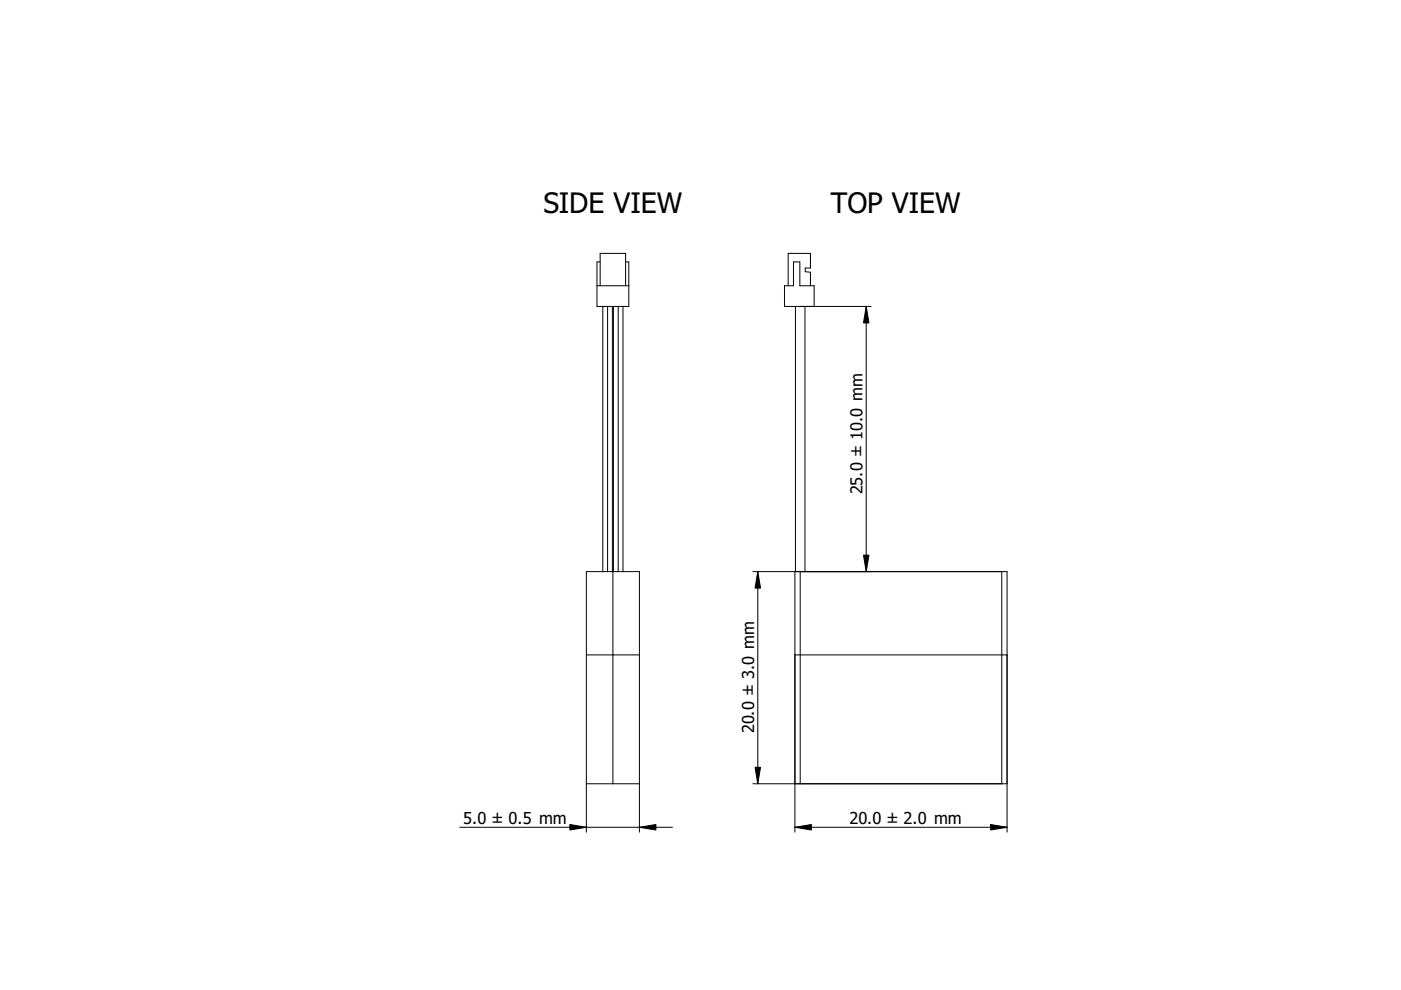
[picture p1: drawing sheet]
<svg xmlns="http://www.w3.org/2000/svg" width="297mm" height="210mm" viewBox="0 0 297 210" stroke-linecap="round" stroke-linejoin="round" font-family="sans-serif">
<path d="M129.9 110h.1" fill="none" stroke="#000" stroke-width=".21"/>
<g fill="#fff">
<path d="M124.3 138.9h5.6v27.3h-5.6z" fill-rule="evenodd"/>
<path d="M129.9 138.9h5.7v27.3h-5.7z" fill-rule="evenodd"/>
<path d="M124.3 121.2h5.6v17.7h-5.6z" fill-rule="evenodd"/>
<path d="M129.9 121.2h5.7v17.7h-5.7z" fill-rule="evenodd"/>
<path d="M130.1 65h1v56.2h-1z" fill-rule="evenodd"/>
<path d="M131.1 65h1v56.2h-1z" fill-rule="evenodd"/>
<path d="M128.8 65h1v56.2h-1z" fill-rule="evenodd"/>
<path d="M127.8 65h1v56.2h-1z" fill-rule="evenodd"/>
<path d="M127.2 53.7h5.4v6.9h-5.4z" fill-rule="evenodd"/>
<path d="M126.6 60.6h6.7v4.4h-6.7z" fill-rule="evenodd"/>
<path d="M129.8 65h.3v56.2h-.3z" fill-rule="evenodd"/>
</g>
<path d="M129.9 110h.1" fill="none" stroke="#000" stroke-width=".21"/>
<g fill="#fff">
<path d="M132.6 55.5h.7v5.1h-.7z" fill-rule="evenodd"/>
<path d="M126.6 55.5h.6v5.1h-.6z" fill-rule="evenodd"/>
</g>
<g fill="none" stroke="#000" stroke-width=".21">
<path d="M127.2 55.5h-.6v9.5h6.7v-9.5h-.7M126.6 60.6h6.7M127.2 60.6v-6.9h5.4v6.9M127.8 65v56.2M128.8 65v56.2M129.8 65v56.2M130.1 65v56.2M131.1 65v56.2M132.1 65v56.2M129.9 110h.1M124.3 138.9h11.3M129.9 121.2v45"/>
<path d="M97.5 175.4h45.1M124.3 176.4v-55.2h11.3v55.2M124.3 166.2h11.3"/>
</g>
<path d="M120.8 174.8l3.5 .6-3.5 .6zM135.6 175.4l3.5-.6v1.2z" fill="#000" stroke="#000" stroke-width=".21"/>
<path d="M167.1 53.7h4.7v3.1h-1.1v.8l1.1 .1v2.9h.8v4.4h-1.9v56.2h42.8v45h-45l.1-101.2h-2.3v-4.4h.8z" fill-rule="evenodd" fill="#fff"/>
<path d="M189.9 110h.1" fill="none" stroke="#000" stroke-width=".21"/>
<g fill="#fff">
<path d="M169.7 138.9h42.7v27.3h-42.7z" fill-rule="evenodd"/>
<path d="M169.7 121.2h42.7v17.7h-42.7z" fill-rule="evenodd"/>
<path d="M168.6 65h2.1v56.2h-2.1z" fill-rule="evenodd"/>
<path d="M168.2 55.5h1.4v5.1h3v4.4h-6.3v-4.4h1.9z" fill-rule="evenodd"/>
<path d="M212.4 138.9h1.1v27.3h-1.1z" fill-rule="evenodd"/>
<path d="M168.5 138.9h1.2v27.3h-1.2z" fill-rule="evenodd"/>
<path d="M167.1 53.7h4.7v3.1h-1.1v.8l1.1 .1v2.9h-2.2v-5.1h-1.4v5.1h-1.1z" fill-rule="evenodd"/>
<path d="M168.5 121.2h1.2v17.7h-1.2z" fill-rule="evenodd"/>
<path d="M212.4 121.2h1.1v17.7h-1.1z" fill-rule="evenodd"/>
</g>
<g fill="none" stroke="#000" stroke-width=".21">
<path d="M167.1 60.6v-6.9h4.7v3.1h-1.1v.8l1.1 .1v2.9M168.6 65v56.2M170.7 65v56.2M172.6 65v-4.4h-3v-5.1h-1.4v5.1h-1.9v4.4h18.4M183.7 65v56.2M189.9 110h.1M159.6 121.2h53.9v55.2M160.7 121.2v45M168.5 121.2v55.2M168.5 138.9h45M169.7 121.2v45M212.4 121.2v45"/>
<path d="M159.6 166.2h53.9M168.5 175.4h45"/>
</g>
<path d="M183.7 65l.5 3.5h-1.1zM160.7 121.2l.5 3.5h-1.1zM183.1 117.7h1.1l-.5 3.5zM160.1 162.7h1.1l-.5 3.5zM168.5 175.4l3.5-.6v1.2zM210 174.8l3.5 .6-3.5 .6z" fill="#000" stroke="#000" stroke-width=".21"/>
<g font-size="6">
<text x="115.2" y="45.2">SIDE VIEW</text>
<text x="176.2" y="45.2">TOP VIEW</text>
</g>
<g font-size="3.5">
<text x="182.9" y="104.8" transform="rotate(-90 182.9 104.8)">25.0 ± 10.0 mm</text>
<text x="159.9" y="155.5" transform="rotate(-90 159.9 155.5)">20.0 ± 3.0 mm</text>
<text x="98.2" y="174.6">5.0 ± 0.5 mm</text>
<text x="180.1" y="174.6">20.0 ± 2.0 mm</text>
</g>
</svg>
